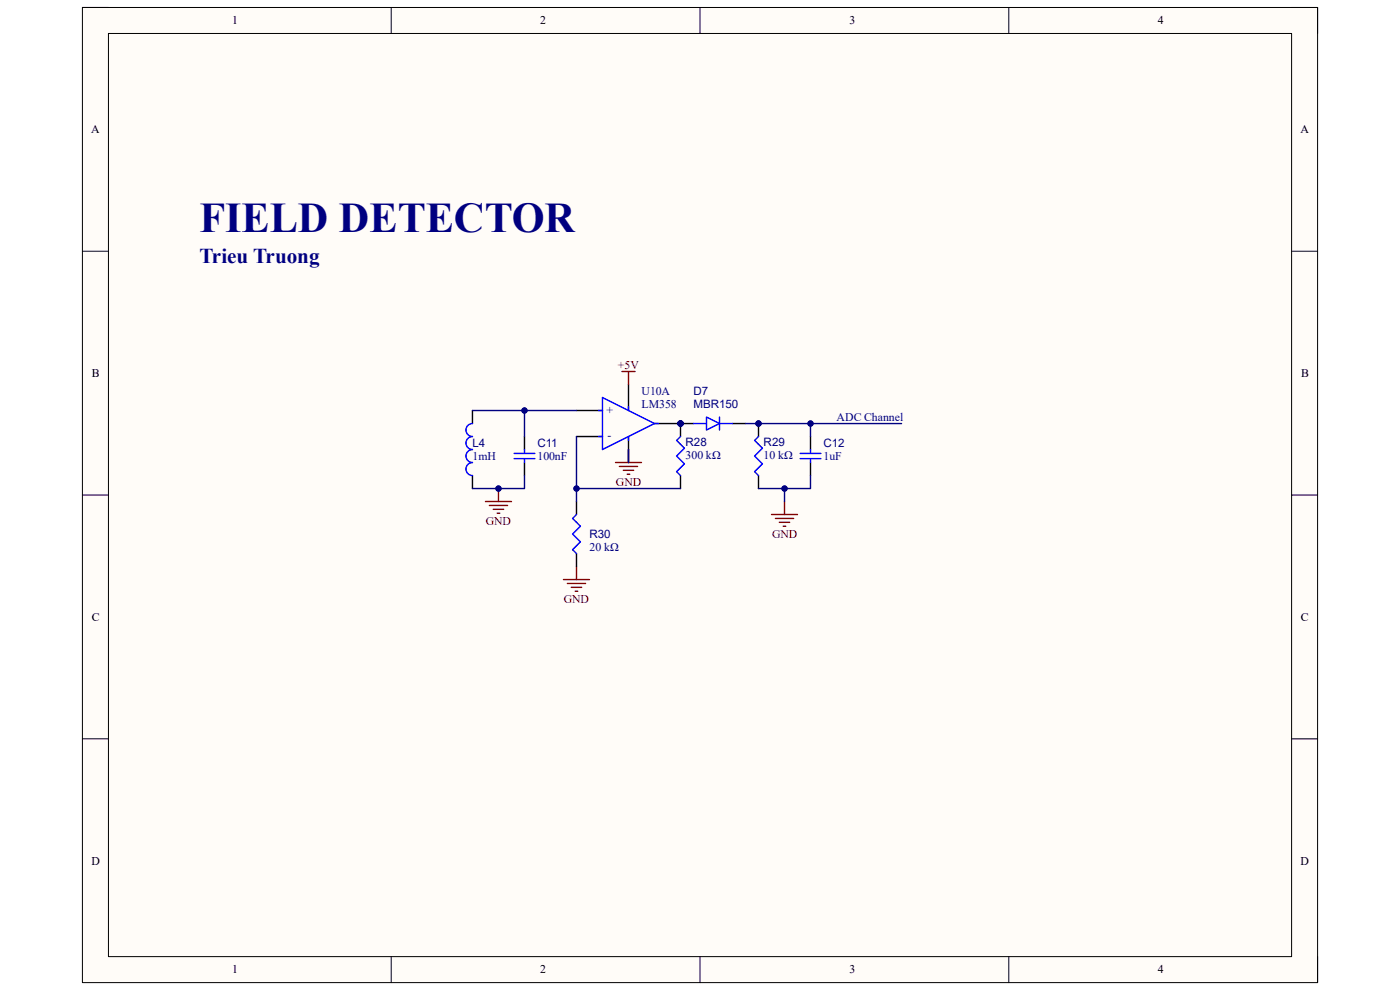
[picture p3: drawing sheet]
<svg xmlns="http://www.w3.org/2000/svg" width="297mm" height="210mm" viewBox="0 0 297 210" stroke-linecap="round" stroke-linejoin="round" font-family="sans-serif">
<path d="M17.5 1.6h262v206.8h-262z" fill-rule="evenodd" fill="#fffcf8"/>
<path d="M17.5 1.6h262v206.8h-262z" fill="none" stroke="#000" stroke-width=".21"/>
<path d="M23 7.1h251v195.8h-251z" fill-rule="evenodd" fill="#fffcf8"/>
<g fill="none" stroke="#000" stroke-width=".21">
<path d="M17.5 1.6h5.5M23 7.1h251v195.8h-251zM83 1.6v5.5M148.5 1.6v5.5M214 1.6v5.5M274 1.6h5.5v5.5M17.5 53.3h5.5M274 53.3h5.5M17.5 105h5.5M274 105h5.5M17.5 156.7h5.5M274 156.7h5.5"/>
<path d="M83 202.9v5.5M148.5 202.9v5.5M214 202.9v5.5M279.5 202.9v5.5"/>
</g>
<circle cx="144.4" cy="89.8" r=".55" fill="#000080"/>
<circle cx="144.4" cy="89.8" r=".55" fill="none" stroke="#000080" stroke-width=".21"/>
<path d="M144.4 89.8v2.8" fill="none" stroke="#000" stroke-width=".3"/>
<circle cx="144.4" cy="89.8" r=".55" fill="#000080"/>
<circle cx="144.4" cy="89.8" r=".55" fill="none" stroke="#000080" stroke-width=".21"/>
<path d="M144.4 100.9v2.7" fill="none" stroke="#000" stroke-width=".3"/>
<path d="M144.4 92.6l-.9 .8 1.7 1.7-1.7 1.6 1.7 1.7-1.7 1.6 .9 .9" fill="none" stroke="#00f" stroke-width=".3"/>
<path d="M119.5 122.9h5.6M120.4 123.8h3.8M121.2 124.6h2.2M122 125.4h.6M122.3 120.2v2.7" fill="none" stroke="#800000" stroke-width=".3"/>
<circle cx="144.4" cy="89.8" r=".55" fill="#000080"/>
<circle cx="144.4" cy="89.8" r=".55" fill="none" stroke="#000080" stroke-width=".21"/>
<path d="M122.3 87.1h5.5M122.3 92.6h5.5M138.8 89.8h5.6" fill="none" stroke="#000" stroke-width=".3"/>
<circle cx="144.4" cy="89.8" r=".55" fill="#000080"/>
<circle cx="144.4" cy="89.8" r=".55" fill="none" stroke="#000080" stroke-width=".21"/>
<path d="M100.2 87.1v2.7M111.3 92.6v2.8M111.3 98.1v2.8M133.3 81.6v5.5M133.3 92.6v5.5M100.2 100.9v2.7M122.3 106.4v2.8M122.3 117.4v2.8" fill="none" stroke="#000" stroke-width=".3"/>
<path d="M100.2 89.8a1.38 1.38 0 0 0-1.3 1.4 1.38 1.38 0 0 0 1.3 1.4 1.38 1.38 0 0 0-1.3 1.4 1.38 1.38 0 0 0 1.3 1.4 1.38 1.38 0 0 0-1.3 1.3 1.38 1.38 0 0 0 1.3 1.4 1.38 1.38 0 0 0-1.3 1.4 1.38 1.38 0 0 0 1.3 1.4M109.1 96.2h4.4M109.1 97.3h4.4M111.3 95.4v.8M111.3 97.3v.8M127 87.1h.8M127 92.6h.8M127.8 84.3l11 5.5-11 5.6zM133.3 86.3v.8M133.3 92.6v.8M138.8 89.8h.9M122.3 109.2l-.8 .8 1.6 1.6-1.6 1.7 1.6 1.6-1.6 1.7 .8 .8" fill="none" stroke="#00f" stroke-width=".3"/>
<path d="M130.6 98.1h5.5M131.4 98.9h3.9M132.2 99.8h2.2M133.3 95.4v2.7M103 106.4h5.5M103.8 107.2h3.9M104.6 108.1h2.3M105.5 108.9h.5M105.7 103.6v2.8M133.1 100.6h.5" fill="none" stroke="#800000" stroke-width=".3"/>
<circle cx="105.8" cy="103.6" r=".55" fill="#000080"/>
<circle cx="105.8" cy="103.6" r=".55" fill="none" stroke="#000080" stroke-width=".21"/>
<circle cx="144.4" cy="89.8" r=".55" fill="#000080"/>
<circle cx="144.4" cy="89.8" r=".55" fill="none" stroke="#000080" stroke-width=".21"/>
<path d="M144.4 89.8h2.7M155.4 89.8h2.8" fill="none" stroke="#000" stroke-width=".3"/>
<circle cx="144.4" cy="89.8" r=".55" fill="#000080"/>
<circle cx="144.4" cy="89.8" r=".55" fill="none" stroke="#000080" stroke-width=".21"/>
<path d="M147.1 89.8h2.8M149.9 88.5l2.7 1.3-2.7 1.4zM152.6 88.5v2.7M152.6 89.8h2.8" fill="none" stroke="#00f" stroke-width=".3"/>
<circle cx="160.9" cy="89.8" r=".55" fill="#000080"/>
<circle cx="160.9" cy="89.8" r=".55" fill="none" stroke="#000080" stroke-width=".21"/>
<path d="M160.9 89.8v2.8" fill="none" stroke="#000" stroke-width=".3"/>
<circle cx="160.9" cy="89.8" r=".55" fill="#000080"/>
<circle cx="160.9" cy="89.8" r=".55" fill="none" stroke="#000080" stroke-width=".21"/>
<path d="M171.9 92.6v2.8M171.9 98.1v2.8M160.9 100.9v2.7" fill="none" stroke="#000" stroke-width=".3"/>
<path d="M160.9 92.6l-.8 .8 1.6 1.7-1.6 1.6 1.6 1.7-1.6 1.6 .8 .9M169.7 96.2h4.5M169.7 97.3h4.5M171.9 95.4v.8M171.9 97.3v.8" fill="none" stroke="#00f" stroke-width=".3"/>
<path d="M132 78.8h2.7M133.3 78.8v2.8M163.7 109.2h5.5M164.5 110h3.9M165.3 110.8h2.2M166.2 111.6h.5M166.4 106.4v2.8" fill="none" stroke="#800000" stroke-width=".3"/>
<path d="M122.3 87.1h-11v5.5" fill="none" stroke="#000080" stroke-width=".3"/>
<circle cx="111.3" cy="87.1" r=".55" fill="#000080"/>
<circle cx="111.3" cy="87.1" r=".55" fill="none" stroke="#000080" stroke-width=".21"/>
<path d="M100.2 87.1h11.1" fill="none" stroke="#000080" stroke-width=".3"/>
<circle cx="111.3" cy="87.1" r=".55" fill="#000080"/>
<circle cx="111.3" cy="87.1" r=".55" fill="none" stroke="#000080" stroke-width=".21"/>
<path d="M111.3 100.9v2.7h-11.1" fill="none" stroke="#000080" stroke-width=".3"/>
<circle cx="105.8" cy="103.6" r=".55" fill="#000080"/>
<circle cx="105.8" cy="103.6" r=".55" fill="none" stroke="#000080" stroke-width=".21"/>
<path d="M158.2 89.9h33.1" fill="none" stroke="#000080" stroke-width=".3"/>
<circle cx="160.9" cy="89.8" r=".55" fill="#000080"/>
<circle cx="160.9" cy="89.8" r=".55" fill="none" stroke="#000080" stroke-width=".21"/>
<circle cx="171.9" cy="89.8" r=".55" fill="#000080"/>
<circle cx="171.9" cy="89.8" r=".55" fill="none" stroke="#000080" stroke-width=".21"/>
<path d="M122.3 103.6h22.1" fill="none" stroke="#000080" stroke-width=".3"/>
<circle cx="122.3" cy="103.6" r=".55" fill="#000080"/>
<circle cx="122.3" cy="103.6" r=".55" fill="none" stroke="#000080" stroke-width=".21"/>
<path d="M133.3 95.4v2.7M171.9 100.9v2.7h-11" fill="none" stroke="#000080" stroke-width=".3"/>
<circle cx="166.4" cy="103.6" r=".55" fill="#000080"/>
<circle cx="166.4" cy="103.6" r=".55" fill="none" stroke="#000080" stroke-width=".21"/>
<path d="M166.4 103.6v2.8" fill="none" stroke="#000080" stroke-width=".3"/>
<circle cx="166.4" cy="103.6" r=".55" fill="#000080"/>
<circle cx="166.4" cy="103.6" r=".55" fill="none" stroke="#000080" stroke-width=".21"/>
<path d="M171.9 89.8v2.8" fill="none" stroke="#000080" stroke-width=".3"/>
<circle cx="171.9" cy="89.8" r=".55" fill="#000080"/>
<circle cx="171.9" cy="89.8" r=".55" fill="none" stroke="#000080" stroke-width=".21"/>
<path d="M122.3 92.6v13.8" fill="none" stroke="#000080" stroke-width=".3"/>
<circle cx="122.3" cy="103.6" r=".55" fill="#000080"/>
<circle cx="122.3" cy="103.6" r=".55" fill="none" stroke="#000080" stroke-width=".21"/>
<text font-size="9" fill="#000080" x="42.3" y="49.3">FIELD DETECTOR</text>
<text font-size="4.5" fill="#000080" x="42.3" y="55.8">Trieu Truong</text>
<g font-size="2.5">
<text x="49.3" y="5.2">1</text>
<text x="114.6" y="5.2">2</text>
<text x="180.2" y="5.2">3</text>
<text x="245.6" y="5.2">4</text>
<text x="19.3" y="28.3">A</text>
<text x="275.9" y="28.3">A</text>
<text x="19.5" y="80">B</text>
<text x="276" y="80">B</text>
<text x="19.5" y="131.7">C</text>
<text x="276" y="131.7">C</text>
<text x="19.4" y="183.4">D</text>
<text x="275.9" y="183.4">D</text>
<text x="49.3" y="206.5">1</text>
<text x="114.6" y="206.5">2</text>
<text x="180.2" y="206.5">3</text>
<text x="245.6" y="206.5">4</text>
</g>
<g font-size="2.5" fill="#800000">
<text x="131.1" y="78.3">+5V</text>
<text x="130.7" y="103.1">GND</text>
<text x="103.1" y="111.3">GND</text>
<text x="163.8" y="114.1">GND</text>
<text x="119.6" y="127.9">GND</text>
</g>
<g font-size="2.5" fill="#000080">
<text x="136.1" y="83.8">U10A</text>
<text x="147.1" y="83.8">D7</text>
<text x="128.7" y="87.9">+</text>
<text x="136.1" y="86.5">LM358</text>
<text x="147.1" y="86.5">MBR150</text>
<text x="177.5" y="89.3">ADC Channel</text>
<text x="100.2" y="94.8">L4</text>
<text x="114" y="94.8">C11</text>
<text x="128.9" y="93.1">-</text>
<text x="145.5" y="94.5">R28</text>
<text x="162" y="94.5">R29</text>
<text x="174.7" y="94.8">C12</text>
<text x="100.2" y="97.6">1mH</text>
<text x="114" y="97.6">100nF</text>
<text x="145.5" y="97.3">300 kΩ</text>
<text x="162" y="97.3">10 kΩ</text>
<text x="174.7" y="97.6">1uF</text>
<text x="125.1" y="116.9">20 kΩ</text>
<text x="125.1" y="114.1">R30</text>
</g>
</svg>
